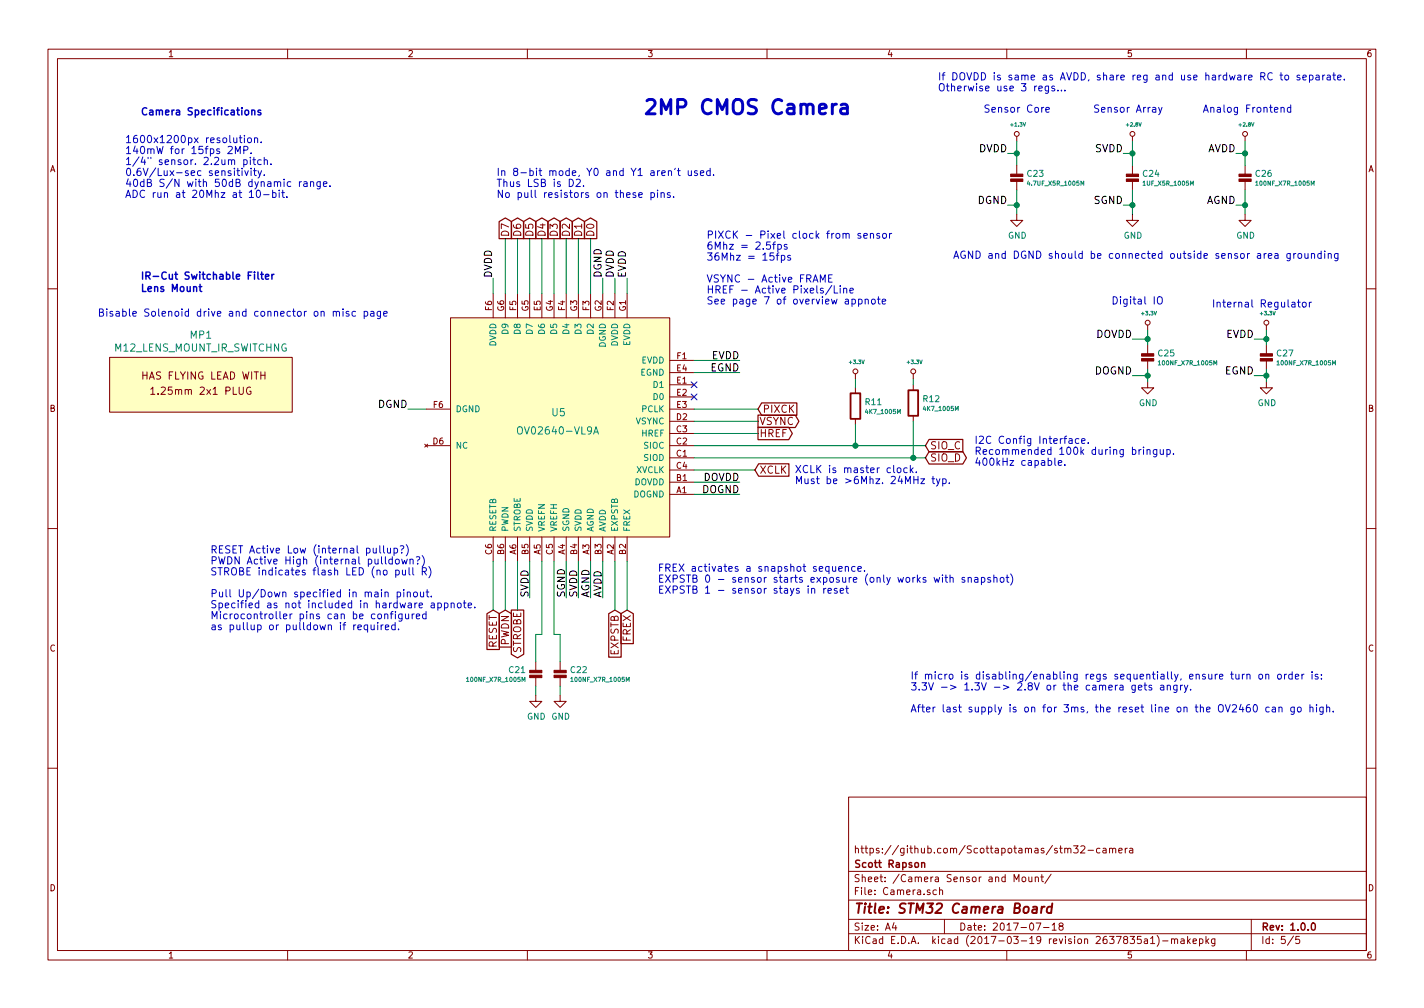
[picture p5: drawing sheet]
EESchema Schematic File Version 2
LIBS:appli_analog_devices
LIBS:appli_atmel
LIBS:appli_battery
LIBS:appli_capacitor
LIBS:appli_connector
LIBS:appli_connector_molex
LIBS:appli_connector_jst
LIBS:appli_crystal
LIBS:appli_device
LIBS:appli_fiducial
LIBS:appli_ftdi
LIBS:appli_fuse
LIBS:appli_inductor
LIBS:appli_linear
LIBS:appli_link
LIBS:appli_logic_devices
LIBS:appli_logo
LIBS:appli_memory
LIBS:appli_mount
LIBS:appli_opto
LIBS:appli_power
LIBS:appli_regulator
LIBS:appli_relay
LIBS:appli_resistor
LIBS:appli_special
LIBS:appli_spice
LIBS:appli_stm32
LIBS:appli_switch
LIBS:appli_tag_connect
LIBS:appli_template
LIBS:appli_test_points
LIBS:appli_transformer
LIBS:appli_transistor
LIBS:appli_ublox
LIBS:appli_uC
LIBS:appli_usb
LIBS:appli_wireless
LIBS:stm32-camera-cache
EELAYER 26 0
EELAYER END
$Descr A4 11693 8268
encoding utf-8
Sheet 5 5
Title "STM32 Camera Board"
Date "2017-07-18"
Rev "1.0.0"
Comp "Scott Rapson"
Comment1 "https://github.com/Scottapotamas/stm32-camera"
Comment2 ""
Comment3 ""
Comment4 ""
$EndDescr
Text Notes 5275 950  0    118  ~ 24
2MP CMOS Camera
$Comp
L OV02640-VL9A U5
U 1 1
P 4600 3500
F 0 "U5" H 4650 3625 60  0000 R CNN
F 1 "OV02640-VL9A" H 4925 3475 60  0000 R CNN
F 2 "Applidyne_Special:OV2640_CSP_38" H 4600 1875 60  0001 C CNN
F 3 "http://www.uctronics.com/download/cam_module/OV2640DS.pdf" H 4575 2000 60  0001 C CNN
F 4 "OmniVision" H 4575 1760 60  0001 C CNN "manf"
F 5 "OV02640-VL9A" H 4585 1650 60  0001 C CNN "manf#"
F 6 "OmniVision" H 4575 1540 60  0001 C CNN "Supplier"
F 7 "N/A" H 4575 1430 60  0001 C CNN "Supplier Part No"
F 8 "N/A" H 4575 1330 60  0001 C CNN "Supplier URL"
F 9 "3.40" H 4575 1210 60  0001 C CNN "Supplier Price"
F 10 "10" H 4585 1100 60  0001 C CNN "Supplier Price Break"
	1    4600 3500
	1    0    0    -1  
$EndComp
$Comp
L 100NF_X7R_1005M C21
U 1 1
P 4400 5425
F 0 "C21" H 4477 5360 50  0000 L CNN
F 1 "100NF_X7R_1005M" H 4477 5280 35  0000 L CNN
F 2 "Applidyne_Capacitor:CAPC1005X60N" V 4515 5325 20  0001 C CNN
F 3 "http://www.farnell.com/datasheets/1936565.pdf" V 4540 5325 20  0001 C CNN
F 4 "TDK" V 4590 5325 20  0001 C CNN "manf"
F 5 "CGA2B3X7R1H104K050BB" V 4615 5325 20  0001 C CNN "manf#"
F 6 "Element14" V 4640 5325 20  0001 C CNN "Supplier"
F 7 "2210822" V 4665 5325 20  0001 C CNN "Supplier Part No"
F 8 "http://au.element14.com/tdk/cga2b3x7r1h104k050bb/cap-mlcc-x7r-100nf-50v-0402/dp/2210822" V 4690 5325 20  0001 C CNN "Supplier URL"
F 9 "0.087" V 4715 5325 20  0001 C CNN "Supplier Price"
F 10 "100" V 4740 5325 20  0001 C CNN "Supplier Price Break"
	1    4400 5425
	-1   0    0    -1  
$EndComp
$Comp
L GND #PWR57
U 1 1
P 4400 5700
F 0 "#PWR57" H 4400 5450 50  0001 C CNN
F 1 "GND" H 4405 5527 50  0000 C CNN
F 2 "" H 4400 5700 60  0000 C CNN
F 3 "" H 4400 5700 60  0000 C CNN
	1    4400 5700
	1    0    0    -1  
$EndComp
Text GLabel 4150 5000 3    60   Input ~ 0
PWDN
Text GLabel 4050 5000 3    60   Input ~ 0
RESET
Text Notes 1725 5175 0    60   ~ 0
RESET Active Low (internal pullup?)\nPWDN Active High (internal pulldown?)\nSTROBE indicates flash LED (no pull R)\n\nPull Up/Down specified in main pinout.\nSpecified as not included in hardware appnote.\nMicrocontroller pins can be configured \nas pullup or pulldown if required.
Text GLabel 7600 3750 2    60   BiDi ~ 0
SIO_D
Text GLabel 7600 3650 2    60   Input ~ 0
SIO_C
$Comp
L 4K7_1005M R12
U 1 1
P 7500 3150
F 0 "R12" H 7573 3035 50  0000 L CNN
F 1 "4K7_1005M" H 7573 2955 35  0000 L CNN
F 2 "Applidyne_Resistor:RESC1005X40N" V 7610 3000 20  0001 C CNN
F 3 "http://www.farnell.com/datasheets/2049157.pdf" V 7635 3000 20  0001 C CNN
F 4 "VISHAY" V 7685 3000 20  0001 C CNN "manf"
F 5 "CRCW08054K70FKTA" V 7710 3000 20  0001 C CNN "manf#"
F 6 "Element14" V 7735 3000 20  0001 C CNN "Supplier"
F 7 "1653013" V 7760 3000 20  0001 C CNN "Supplier Part No"
F 8 "http://au.element14.com/vishay/crcw08054k70fkta/res-thick-film-4k7-1-0-125w-0805/dp/1653013" V 7785 3000 20  0001 C CNN "Supplier URL"
F 9 "0.109" V 7810 3000 20  0001 C CNN "Supplier Price"
F 10 "100" V 7835 3000 20  0001 C CNN "Supplier Price Break"
	1    7500 3150
	1    0    0    -1  
$EndComp
$Comp
L 4K7_1005M R11
U 1 1
P 7025 3175
F 0 "R11" H 7098 3060 50  0000 L CNN
F 1 "4K7_1005M" H 7098 2980 35  0000 L CNN
F 2 "Applidyne_Resistor:RESC1005X40N" V 7135 3025 20  0001 C CNN
F 3 "http://www.farnell.com/datasheets/2049157.pdf" V 7160 3025 20  0001 C CNN
F 4 "VISHAY" V 7210 3025 20  0001 C CNN "manf"
F 5 "CRCW08054K70FKTA" V 7235 3025 20  0001 C CNN "manf#"
F 6 "Element14" V 7260 3025 20  0001 C CNN "Supplier"
F 7 "1653013" V 7285 3025 20  0001 C CNN "Supplier Part No"
F 8 "http://au.element14.com/vishay/crcw08054k70fkta/res-thick-film-4k7-1-0-125w-0805/dp/1653013" V 7310 3025 20  0001 C CNN "Supplier URL"
F 9 "0.109" V 7335 3025 20  0001 C CNN "Supplier Price"
F 10 "100" V 7360 3025 20  0001 C CNN "Supplier Price Break"
	1    7025 3175
	1    0    0    -1  
$EndComp
Text Notes 8000 3825 0    60   ~ 0
I2C Config Interface.\nRecommended 100k during bringup.\n400kHz capable.
Text GLabel 6225 3550 2    60   Output ~ 0
HREF
Text GLabel 6200 3850 2    60   Input ~ 0
XCLK
Text GLabel 6225 3350 2    60   Input ~ 0
PIXCK
Text GLabel 6225 3450 2    60   Output ~ 0
VSYNC
Text Notes 5800 2500 0    60   ~ 0
PIXCK - Pixel clock from sensor\n6Mhz = 2.5fps\n36Mhz = 15fps\n\nVSYNC - Active FRAME\nHREF - Active Pixels/Line\nSee page 7 of overview appnote
Text GLabel 4150 1950 1    60   Output ~ 0
D7
Text GLabel 4250 1950 1    60   Output ~ 0
D6
Text GLabel 4350 1950 1    60   Output ~ 0
D5
Text GLabel 4450 1950 1    60   Output ~ 0
D4
Text GLabel 4550 1950 1    60   Output ~ 0
D3
Text GLabel 4650 1950 1    60   Output ~ 0
D2
Text GLabel 4750 1950 1    60   Output ~ 0
D1
Text GLabel 4850 1950 1    60   Output ~ 0
D0
Text Notes 4075 1625 0    60   ~ 0
In 8-bit mode, Y0 and Y1 aren't used.\nThus LSB is D2.\nNo pull resistors on these pins.
NoConn ~ 5700 3250
NoConn ~ 5700 3150
Text Label 4350 4900 1    60   ~ 0
SVDD
Text Label 4750 4900 1    60   ~ 0
SVDD
Text Label 4650 4900 1    60   ~ 0
SGND
Text Label 4050 2275 1    60   ~ 0
DVDD
Text Label 5050 2275 1    60   ~ 0
DVDD
Text Label 4950 2275 1    60   ~ 0
DGND
Text Label 5150 2275 1    60   ~ 0
EVDD
Text Label 3350 3350 2    60   ~ 0
DGND
Text Label 6075 2950 2    60   ~ 0
EVDD
Text Label 6075 3050 2    60   ~ 0
EGND
Text Label 6075 3950 2    60   ~ 0
DOVDD
Text Label 6075 4050 2    60   ~ 0
DOGND
$Comp
L 100NF_X7R_1005M C22
U 1 1
P 4600 5425
F 0 "C22" H 4678 5360 50  0000 L CNN
F 1 "100NF_X7R_1005M" H 4678 5280 35  0000 L CNN
F 2 "Applidyne_Capacitor:CAPC1005X60N" V 4715 5325 20  0001 C CNN
F 3 "http://www.farnell.com/datasheets/1936565.pdf" V 4740 5325 20  0001 C CNN
F 4 "TDK" V 4790 5325 20  0001 C CNN "manf"
F 5 "CGA2B3X7R1H104K050BB" V 4815 5325 20  0001 C CNN "manf#"
F 6 "Element14" V 4840 5325 20  0001 C CNN "Supplier"
F 7 "2210822" V 4865 5325 20  0001 C CNN "Supplier Part No"
F 8 "http://au.element14.com/tdk/cga2b3x7r1h104k050bb/cap-mlcc-x7r-100nf-50v-0402/dp/2210822" V 4890 5325 20  0001 C CNN "Supplier URL"
F 9 "0.087" V 4915 5325 20  0001 C CNN "Supplier Price"
F 10 "100" V 4940 5325 20  0001 C CNN "Supplier Price Break"
	1    4600 5425
	1    0    0    -1  
$EndComp
$Comp
L GND #PWR58
U 1 1
P 4600 5700
F 0 "#PWR58" H 4600 5450 50  0001 C CNN
F 1 "GND" H 4605 5527 50  0000 C CNN
F 2 "" H 4600 5700 60  0000 C CNN
F 3 "" H 4600 5700 60  0000 C CNN
	1    4600 5700
	1    0    0    -1  
$EndComp
Text GLabel 4250 5000 3    60   Output ~ 0
STROBE
Text Label 4950 4900 1    60   ~ 0
AVDD
Text Label 4850 4900 1    60   ~ 0
AGND
Text Notes 6525 3975 0    60   ~ 0
XCLK is master clock.\nMust be >6Mhz. 24MHz typ.
Text GLabel 5150 5000 3    60   Input ~ 0
FREX
Text GLabel 5050 5000 3    60   Input ~ 0
EXPSTB
Text Notes 5400 4875 0    60   ~ 0
FREX activates a snapshot sequence.\nEXPSTB 0 - sensor starts exposure (only works with snapshot)\nEXPSTB 1 - sensor stays in reset
Wire Wire Line
	4400 5625 4400 5700
Wire Wire Line
	4150 5000 4150 4600
Wire Wire Line
	4050 4600 4050 5000
Wire Wire Line
	5700 3650 7600 3650
Wire Wire Line
	5700 3750 7600 3750
Wire Wire Line
	7025 3475 7025 3650
Connection ~ 7025 3650
Wire Wire Line
	7500 3450 7500 3750
Connection ~ 7500 3750
Wire Wire Line
	7500 3150 7500 3100
Wire Wire Line
	7025 3175 7025 3100
Wire Wire Line
	6200 3850 5700 3850
Wire Wire Line
	5700 3550 6225 3550
Wire Wire Line
	6225 3350 5700 3350
Wire Wire Line
	6225 3450 5700 3450
Wire Wire Line
	4150 1950 4150 2400
Wire Wire Line
	4850 1950 4850 2400
Wire Wire Line
	4750 1950 4750 2400
Wire Wire Line
	4650 2400 4650 1950
Wire Wire Line
	4550 1950 4550 2400
Wire Wire Line
	4450 2400 4450 1950
Wire Wire Line
	4350 1950 4350 2400
Wire Wire Line
	4250 2400 4250 1950
Wire Wire Line
	4350 4600 4350 4900
Wire Wire Line
	4650 4600 4650 4900
Wire Wire Line
	4750 4600 4750 4900
Wire Wire Line
	3500 3350 3350 3350
Wire Wire Line
	6075 2950 5700 2950
Wire Wire Line
	5700 3050 6075 3050
Wire Wire Line
	5700 3950 6075 3950
Wire Wire Line
	5700 4050 6075 4050
Wire Wire Line
	4950 2275 4950 2400
Wire Wire Line
	5050 2275 5050 2400
Wire Wire Line
	5150 2275 5150 2400
Wire Wire Line
	4050 2275 4050 2400
Wire Wire Line
	4250 4600 4250 5000
Wire Wire Line
	4600 5625 4600 5700
Wire Wire Line
	4450 4600 4450 5200
Wire Wire Line
	4550 4600 4550 5200
Wire Wire Line
	4400 5425 4400 5200
Wire Wire Line
	4400 5200 4450 5200
Wire Wire Line
	4550 5200 4600 5200
Wire Wire Line
	4600 5200 4600 5425
Wire Wire Line
	4850 4600 4850 4900
Wire Wire Line
	4950 4600 4950 4900
Wire Wire Line
	5050 5000 5050 4600
Wire Wire Line
	5150 5000 5150 4600
Text Notes 1025 1625 0    60   ~ 0
1600x1200px resolution.\n140mW for 15fps 2MP.\n1/4" sensor. 2.2um pitch.\n0.6V/Lux-sec sensitivity.\n40dB S/N with 50dB dynamic range.\nADC run at 20Mhz at 10-bit.
Text Label 10150 1250 2    60   ~ 0
AVDD
Text Label 8275 1250 2    60   ~ 0
DVDD
Text Label 9300 2775 2    60   ~ 0
DOVDD
$Comp
L 1UF_X5R_1005M C24
U 1 1
P 9300 1350
F 0 "C24" H 9378 1285 50  0000 L CNN
F 1 "1UF_X5R_1005M" H 9378 1205 35  0000 L CNN
F 2 "Applidyne_Capacitor:CAPC1005X60N" V 9415 1250 20  0001 C CNN
F 3 "http://www.farnell.com/datasheets/2291921.pdf" V 9440 1250 20  0001 C CNN
F 4 "TDK" V 9490 1250 20  0001 C CNN "manf"
F 5 "C1005X5R1V105K050BC" V 9515 1250 20  0001 C CNN "manf#"
F 6 "Element14" V 9540 1250 20  0001 C CNN "Supplier"
F 7 "2346885" V 9565 1250 20  0001 C CNN "Supplier Part No"
F 8 "http://au.element14.com/tdk/c1005x5r1v105k050bc/cap-mlcc-x5r-1uf-35v-0402/dp/2346885" V 9590 1250 20  0001 C CNN "Supplier URL"
F 9 "0.101" V 9615 1250 20  0001 C CNN "Supplier Price"
F 10 "100" V 9640 1250 20  0001 C CNN "Supplier Price Break"
	1    9300 1350
	1    0    0    -1  
$EndComp
Text Label 9225 1250 2    60   ~ 0
SVDD
$Comp
L GND #PWR64
U 1 1
P 9300 1750
F 0 "#PWR64" H 9300 1500 50  0001 C CNN
F 1 "GND" H 9305 1577 50  0000 C CNN
F 2 "" H 9300 1750 60  0000 C CNN
F 3 "" H 9300 1750 60  0000 C CNN
	1    9300 1750
	1    0    0    -1  
$EndComp
$Comp
L 100NF_X7R_1005M C27
U 1 1
P 10400 2825
F 0 "C27" H 10478 2760 50  0000 L CNN
F 1 "100NF_X7R_1005M" H 10478 2680 35  0000 L CNN
F 2 "Applidyne_Capacitor:CAPC1005X60N" V 10515 2725 20  0001 C CNN
F 3 "http://www.farnell.com/datasheets/1936565.pdf" V 10540 2725 20  0001 C CNN
F 4 "TDK" V 10590 2725 20  0001 C CNN "manf"
F 5 "CGA2B3X7R1H104K050BB" V 10615 2725 20  0001 C CNN "manf#"
F 6 "Element14" V 10640 2725 20  0001 C CNN "Supplier"
F 7 "2210822" V 10665 2725 20  0001 C CNN "Supplier Part No"
F 8 "http://au.element14.com/tdk/cga2b3x7r1h104k050bb/cap-mlcc-x7r-100nf-50v-0402/dp/2210822" V 10690 2725 20  0001 C CNN "Supplier URL"
F 9 "0.087" V 10715 2725 20  0001 C CNN "Supplier Price"
F 10 "100" V 10740 2725 20  0001 C CNN "Supplier Price Break"
	1    10400 2825
	1    0    0    -1  
$EndComp
Text Label 10300 2775 2    60   ~ 0
EVDD
$Comp
L GND #PWR70
U 1 1
P 10400 3125
F 0 "#PWR70" H 10400 2875 50  0001 C CNN
F 1 "GND" H 10405 2952 50  0000 C CNN
F 2 "" H 10400 3125 60  0000 C CNN
F 3 "" H 10400 3125 60  0000 C CNN
	1    10400 3125
	1    0    0    -1  
$EndComp
Text Label 10300 3075 2    60   ~ 0
EGND
Text Label 9225 1675 2    60   ~ 0
SGND
$Comp
L 100NF_X7R_1005M C25
U 1 1
P 9425 2825
F 0 "C25" H 9503 2760 50  0000 L CNN
F 1 "100NF_X7R_1005M" H 9503 2680 35  0000 L CNN
F 2 "Applidyne_Capacitor:CAPC1005X60N" V 9540 2725 20  0001 C CNN
F 3 "http://www.farnell.com/datasheets/1936565.pdf" V 9565 2725 20  0001 C CNN
F 4 "TDK" V 9615 2725 20  0001 C CNN "manf"
F 5 "CGA2B3X7R1H104K050BB" V 9640 2725 20  0001 C CNN "manf#"
F 6 "Element14" V 9665 2725 20  0001 C CNN "Supplier"
F 7 "2210822" V 9690 2725 20  0001 C CNN "Supplier Part No"
F 8 "http://au.element14.com/tdk/cga2b3x7r1h104k050bb/cap-mlcc-x7r-100nf-50v-0402/dp/2210822" V 9715 2725 20  0001 C CNN "Supplier URL"
F 9 "0.087" V 9740 2725 20  0001 C CNN "Supplier Price"
F 10 "100" V 9765 2725 20  0001 C CNN "Supplier Price Break"
	1    9425 2825
	1    0    0    -1  
$EndComp
Text Label 9300 3075 2    60   ~ 0
DOGND
$Comp
L GND #PWR66
U 1 1
P 9425 3125
F 0 "#PWR66" H 9425 2875 50  0001 C CNN
F 1 "GND" H 9430 2952 50  0000 C CNN
F 2 "" H 9425 3125 60  0000 C CNN
F 3 "" H 9425 3125 60  0000 C CNN
	1    9425 3125
	1    0    0    -1  
$EndComp
Text Label 8275 1675 2    60   ~ 0
DGND
Text Label 10150 1675 2    60   ~ 0
AGND
$Comp
L 100NF_X7R_1005M C26
U 1 1
P 10225 1350
F 0 "C26" H 10303 1285 50  0000 L CNN
F 1 "100NF_X7R_1005M" H 10303 1205 35  0000 L CNN
F 2 "Applidyne_Capacitor:CAPC1005X60N" V 10340 1250 20  0001 C CNN
F 3 "http://www.farnell.com/datasheets/1936565.pdf" V 10365 1250 20  0001 C CNN
F 4 "TDK" V 10415 1250 20  0001 C CNN "manf"
F 5 "CGA2B3X7R1H104K050BB" V 10440 1250 20  0001 C CNN "manf#"
F 6 "Element14" V 10465 1250 20  0001 C CNN "Supplier"
F 7 "2210822" V 10490 1250 20  0001 C CNN "Supplier Part No"
F 8 "http://au.element14.com/tdk/cga2b3x7r1h104k050bb/cap-mlcc-x7r-100nf-50v-0402/dp/2210822" V 10515 1250 20  0001 C CNN "Supplier URL"
F 9 "0.087" V 10540 1250 20  0001 C CNN "Supplier Price"
F 10 "100" V 10565 1250 20  0001 C CNN "Supplier Price Break"
	1    10225 1350
	1    0    0    -1  
$EndComp
Text Notes 7825 2125 0    60   ~ 0
AGND and DGND should be connected outside sensor area grounding
Text Notes 7700 750  0    60   ~ 0
If DOVDD is same as AVDD, share reg and use hardware RC to separate.\nOtherwise use 3 regs...
$Comp
L +2.8V #PWR63
U 1 1
P 9300 1150
F 0 "#PWR63" H 9300 1110 30  0001 C CNN
F 1 "+2.8V" H 9309 1288 30  0000 C CNN
F 2 "" H 9300 1150 60  0000 C CNN
F 3 "" H 9300 1150 60  0000 C CNN
	1    9300 1150
	1    0    0    -1  
$EndComp
$Comp
L +1.3V #PWR61
U 1 1
P 8350 1150
F 0 "#PWR61" H 8350 1110 30  0001 C CNN
F 1 "+1.3V" H 8359 1288 30  0000 C CNN
F 2 "" H 8350 1150 60  0000 C CNN
F 3 "" H 8350 1150 60  0000 C CNN
	1    8350 1150
	1    0    0    -1  
$EndComp
$Comp
L +2.8V #PWR67
U 1 1
P 10225 1150
F 0 "#PWR67" H 10225 1110 30  0001 C CNN
F 1 "+2.8V" H 10234 1288 30  0000 C CNN
F 2 "" H 10225 1150 60  0000 C CNN
F 3 "" H 10225 1150 60  0000 C CNN
	1    10225 1150
	1    0    0    -1  
$EndComp
$Comp
L GND #PWR68
U 1 1
P 10225 1750
F 0 "#PWR68" H 10225 1500 50  0001 C CNN
F 1 "GND" H 10230 1577 50  0000 C CNN
F 2 "" H 10225 1750 60  0000 C CNN
F 3 "" H 10225 1750 60  0000 C CNN
	1    10225 1750
	1    0    0    -1  
$EndComp
Wire Wire Line
	10225 1550 10225 1750
Wire Wire Line
	10225 1150 10225 1350
Wire Wire Line
	10150 1250 10225 1250
Connection ~ 10225 1250
Wire Wire Line
	10150 1675 10225 1675
Connection ~ 10225 1675
Wire Wire Line
	9300 1550 9300 1750
Wire Wire Line
	9300 1150 9300 1350
Wire Wire Line
	9225 1675 9300 1675
Connection ~ 9300 1675
Wire Wire Line
	9225 1250 9300 1250
Connection ~ 9300 1250
Wire Wire Line
	8350 1150 8350 1350
Wire Wire Line
	8275 1250 8350 1250
Connection ~ 8350 1250
Wire Wire Line
	8350 1550 8350 1750
Wire Wire Line
	8275 1675 8350 1675
Connection ~ 8350 1675
$Comp
L GND #PWR62
U 1 1
P 8350 1750
F 0 "#PWR62" H 8350 1500 50  0001 C CNN
F 1 "GND" H 8355 1577 50  0000 C CNN
F 2 "" H 8350 1750 60  0000 C CNN
F 3 "" H 8350 1750 60  0000 C CNN
	1    8350 1750
	1    0    0    -1  
$EndComp
Text Notes 8075 925  0    60   ~ 0
Sensor Core
Text Notes 9950 2525 0    60   ~ 0
Internal Regulator
Text Notes 9125 2500 0    60   ~ 0
Digital IO
Text Notes 8975 925  0    60   ~ 0
Sensor Array
Text Notes 9875 925  0    60   ~ 0
Analog Frontend
Text Notes 1150 950  0    59   ~ 12
Camera Specifications
Text Notes 7475 5850 0    60   ~ 0
If micro is disabling/enabling regs sequentially, ensure turn on order is:\n3.3V -> 1.3V -> 2.8V or the camera gets angry.\n\nAfter last supply is on for 3ms, the reset line on the OV2460 can go high.\n
$Comp
L +3.3V #PWR65
U 1 1
P 9425 2700
F 0 "#PWR65" H 9425 2660 30  0001 C CNN
F 1 "+3.3V" H 9434 2838 30  0000 C CNN
F 2 "" H 9425 2700 60  0000 C CNN
F 3 "" H 9425 2700 60  0000 C CNN
	1    9425 2700
	1    0    0    -1  
$EndComp
Wire Wire Line
	9425 2700 9425 2825
Wire Wire Line
	9425 3025 9425 3125
Wire Wire Line
	9425 3075 9300 3075
Connection ~ 9425 3075
Wire Wire Line
	9300 2775 9425 2775
Connection ~ 9425 2775
Wire Wire Line
	10400 2825 10400 2700
Wire Wire Line
	10400 2775 10300 2775
Connection ~ 10400 2775
Wire Wire Line
	10400 3125 10400 3025
Wire Wire Line
	10400 3075 10300 3075
Connection ~ 10400 3075
$Comp
L +3.3V #PWR69
U 1 1
P 10400 2700
F 0 "#PWR69" H 10400 2660 30  0001 C CNN
F 1 "+3.3V" H 10409 2838 30  0000 C CNN
F 2 "" H 10400 2700 60  0000 C CNN
F 3 "" H 10400 2700 60  0000 C CNN
	1    10400 2700
	1    0    0    -1  
$EndComp
$Comp
L +3.3V #PWR60
U 1 1
P 7500 3100
F 0 "#PWR60" H 7500 3060 30  0001 C CNN
F 1 "+3.3V" H 7509 3238 30  0000 C CNN
F 2 "" H 7500 3100 60  0000 C CNN
F 3 "" H 7500 3100 60  0000 C CNN
	1    7500 3100
	1    0    0    -1  
$EndComp
$Comp
L +3.3V #PWR59
U 1 1
P 7025 3100
F 0 "#PWR59" H 7025 3060 30  0001 C CNN
F 1 "+3.3V" H 7034 3238 30  0000 C CNN
F 2 "" H 7025 3100 60  0000 C CNN
F 3 "" H 7025 3100 60  0000 C CNN
	1    7025 3100
	1    0    0    -1  
$EndComp
Text Notes 1150 2400 0    59   ~ 12
IR-Cut Switchable Filter\nLens Mount
Text Notes 800  2600 0    60   ~ 0
Bisable Solenoid drive and connector on misc page
$Comp
L M12_LENS_MOUNT_IR_SWITCHNG MP1
U 1 1
P 1650 3150
F 0 "MP1" H 1650 3562 60  0000 C CNN
F 1 "M12_LENS_MOUNT_IR_SWITCHNG" H 1650 3456 60  0000 C CNN
F 2 "Applidyne_Special:M12x0.5_LENS_MOUNT_IR_SWITCHNG" H 1650 2700 60  0001 C CNN
F 3 "" H 1670 2800 60  0001 C CNN
F 4 "NOVOXY" H 1650 2560 60  0001 C CNN "manf"
F 5 "UNKNOWN" H 1650 2460 60  0001 C CNN "manf#"
F 6 "Aliexpress" H 1660 2350 60  0001 C CNN "Supplier"
F 7 "IR CUT" H 1650 2250 60  0001 C CNN "Supplier Part No"
F 8 "https://www.aliexpress.com/item/Full-Metal-High-Quality-CCTV-Camera-IP-camera-Module-Accessories-M12-0-5-MTV-Mount-Lense/32709601083.html" H 1650 2160 60  0001 C CNN "Supplier URL"
F 9 "3.07" H 1650 2050 60  0001 C CNN "Supplier Price"
F 10 "2" H 1650 1950 60  0001 C CNN "Supplier Price Break"
	1    1650 3150
	1    0    0    -1  
$EndComp
$Comp
L 4.7UF_X5R_1005M C23
U 1 1
P 8350 1350
F 0 "C23" H 8428 1285 50  0000 L CNN
F 1 "4.7UF_X5R_1005M" H 8428 1205 35  0000 L CNN
F 2 "Applidyne_Capacitor:CAPC1005X60N" V 8465 1250 20  0001 C CNN
F 3 "http://www.farnell.com/datasheets/2047949.pdf" V 8490 1250 20  0001 C CNN
F 4 "MURATA" V 8540 1250 20  0001 C CNN "manf"
F 5 "GRM155R60J475ME47D" V 8565 1250 20  0001 C CNN "manf#"
F 6 "Element14" V 8590 1250 20  0001 C CNN "Supplier"
F 7 "2426952" V 8615 1250 20  0001 C CNN "Supplier Part No"
F 8 "http://au.element14.com/murata/grm155r60j475me47d/cap-mlcc-x5r-4-7uf-6-3v-0402/dp/2426952" V 8640 1250 20  0001 C CNN "Supplier URL"
F 9 "0.083" V 8665 1250 20  0001 C CNN "Supplier Price"
F 10 "100" V 8690 1250 20  0001 C CNN "Supplier Price Break"
	1    8350 1350
	1    0    0    -1  
$EndComp
$EndSCHEMATC
